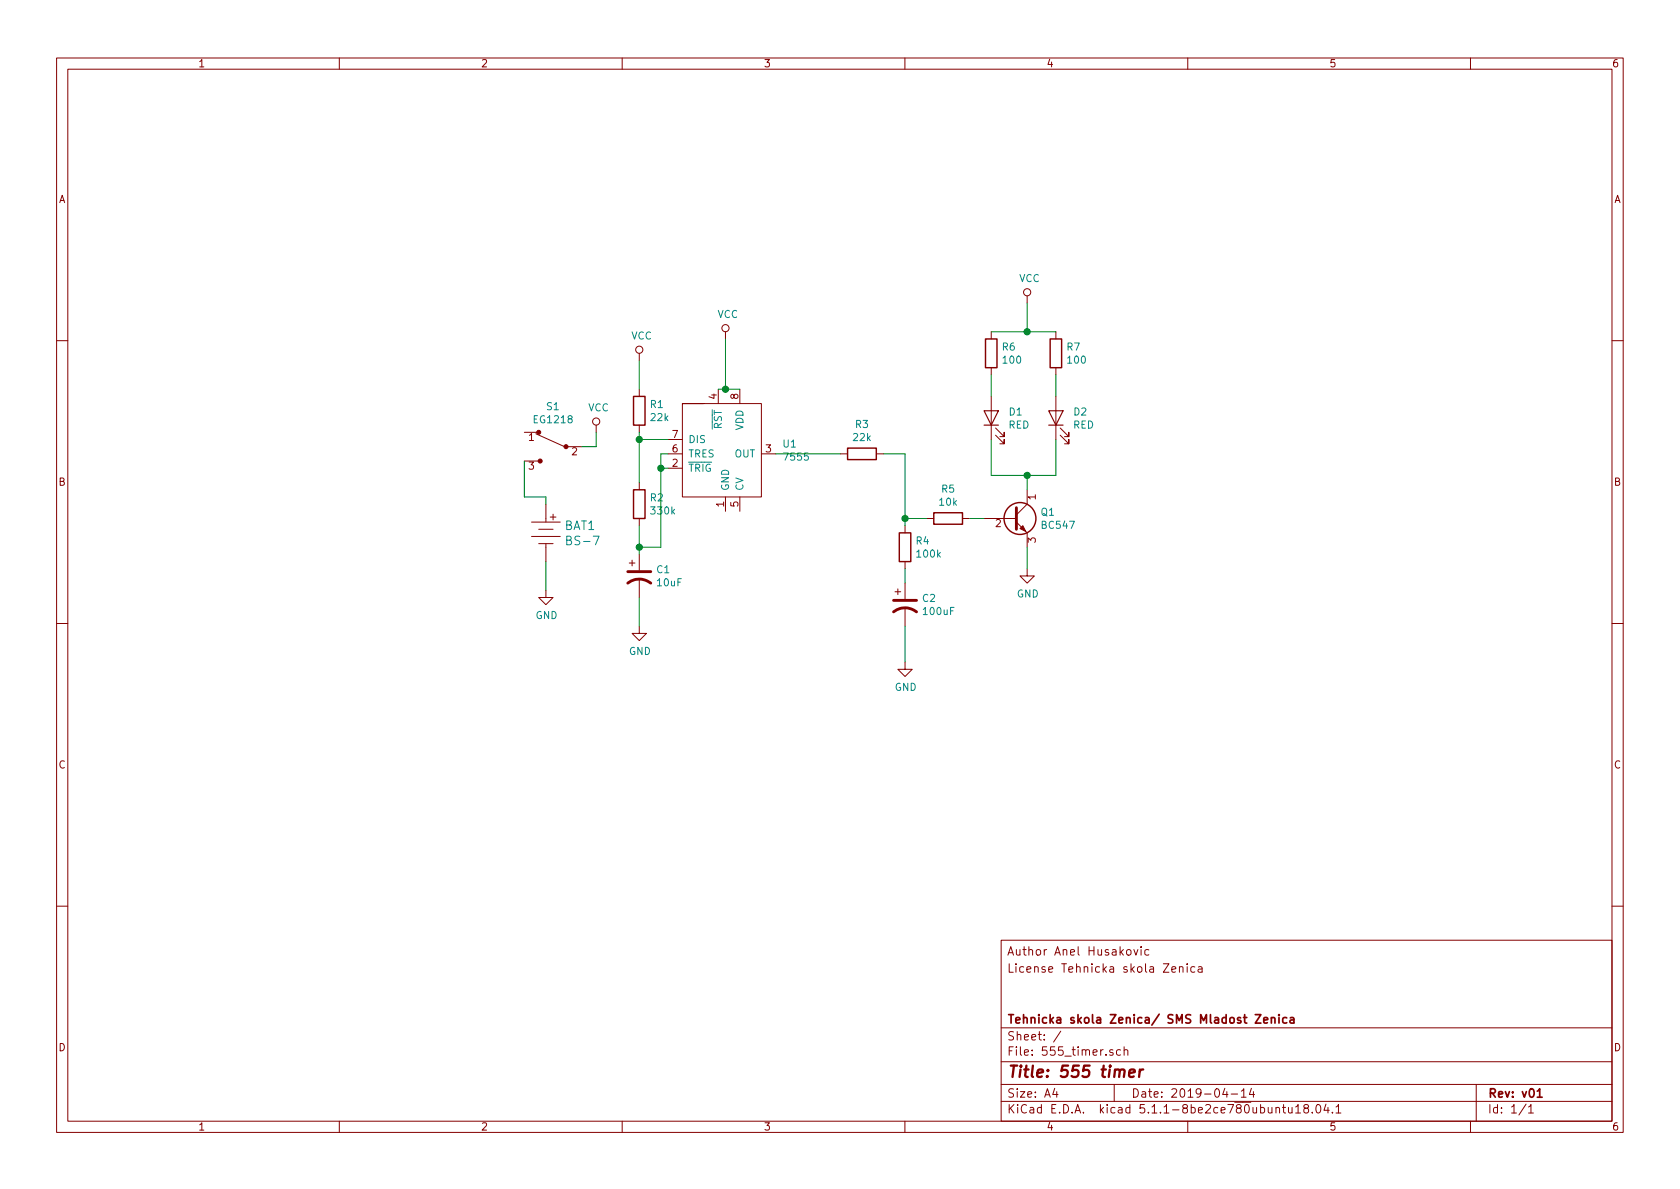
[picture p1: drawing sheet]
<svg xmlns="http://www.w3.org/2000/svg" width="297mm" height="210mm" viewBox="0 0 297 210" stroke-linecap="round" stroke-linejoin="round" font-family="sans-serif">
<g fill="none" stroke="#840000" stroke-width=".18">
<path d="M10 10.3h277v189.9h-277zM12 12.2h273v186.1h-273zM60 10.3v1.9M110 10.3v1.9M160 10.3v1.9M210 10.3v1.9M260 10.3v1.9M128.3 58.7v1.2M175.3 58.7v1.2M181.6 52.3v1.3M186.7 58.7v1.2M10 60.2h2"/>
<path d="M92.7 76.4h2.5M94.7 76.7l5.1 2.3M100.3 79h2.6M105.4 75.2v1.2M113 62.5v1.2M113 68.8v1.3M113 75.2v1.2M118.1 77.7h2.5M120.6 71.4h14v16.5h-14v-16.5h3.9M127 68.8v2.6M130.8 68.8v2.6M175.3 65v1.3"/>
<path d="M175.3 70.1v7.6M176 77l1.5 1.5v-.8v.8h-.7M176 75.7l1.5 1.5v-.8v.8h-.7M186.7 65v1.3M186.7 70.1v7.6M187.5 77l1.5 1.5v-.8v.8h-.8M187.5 75.7l1.5 1.5v-.8v.8h-.8M285 60.2h2M92.7 81.5h2.5M94 94.9h5.1M94 92.3h5.1M95.2 96.1h2.6"/>
<path d="M95.2 93.6h2.6M96.5 89.1v3.2M96.5 96.1v3.2M97.3 91.4h1M97.8 90.9v1M111.3 99.6h1M111.8 99.1v1M113 85.3v1.3M113 91.7v1.3M113 98v2.8M118.1 82.8h2.5M118.1 80.3h2.5"/>
<path d="M128.3 87.9v2.5M130.8 87.9v2.5M134.6 80.3h2.6M148.6 80.3h1.3M154.9 80.3h1.3M160 93v1.2M160 99.3v1.3M163.8 91.7h1.3M170.2 91.7h1.2M174 91.7h5.7M179.7 92.3l1.9 1.9v2.6M181.6 86.6v2.5l-1.9 2"/>
<path d="M10 110.3h2M96.5 104.4v1.3h1.3l-1.3 1.2-1.3-1.2h1.3M113 110.7v1.3h1.3l-1.3 1.3-1.2-1.3h1.2M113 102.4v3.3M158.2 104.6h1.1M158.7 104.1v1.1M160 117.1v1.3h1.3l-1.3 1.2-1.3-1.2h1.3M160 103.1v2.8M160 107.4v3.3M181.6 100.6v1.2h1.3l-1.3 1.3-1.3-1.3h1.3M285 110.3h2M10 160.2h2"/>
<path d="M177 166.3h108v32h-108zM199.3 168l.2-.1 .4 .1v.8l-.2 .1-.4-.1zM200.5 167.9l.3 1 .4-1M201.8 167.4v.2M201.8 167.9v1M203.1 168l-.4-.1-.3 .3 .1 .6 .2 .1 .4-.1M207.2 171.4l.7-.1-.1-.3-.4-.1-.2 .2 .1 .8h.5M208.5 171.1l.3-.2 .3 .1 .1 .9M208.5 170.9v1M209.9 170.4v.2M209.9 170.9v1M211.3 171l-.5-.1-.3 .3 .2 .7h.6"/>
<path d="M211.9 171h.6v.9M212.5 171.3l-.5 .1-.2 .2 .2 .3h.5M285 160.2h2M60 198.3v1.9M110 198.3v1.9M160 198.3v1.9M177 194.8h108M177 191.8h108M177 187.8h108M177 181.8h108M186.5 192.5l-.4 1h1M186.8 193v1"/>
<path d="M187.6 182.3l-1.3 2M196.8 185.7a.37 .37 0 0 0-.6 .1l.1 .2 .5 .2v.1l-.2 .3-.4-.1M197 191.8v3M198.1 185.7l-.4-.1-.3 .3 .1 .6 .2 .1 .4-.1M198.8 185.7a.37 .37 0 0 1 .6 .1v.8M198.8 185.1v1.5M210 198.3v1.9M216.6 192.5l-.4 1h.9M216.9 193v1M217.7 193.5h1.1M219.5 193l.4-.5v1.5M219.5 194h.8"/>
<path d="M221.3 192.5l-.4 1h.9M221.6 193v1M226.7 195.8h.6M226.9 195.3v1.3l.4 .2M227.8 195.8l.1 .9 .3 .1 .2-.1M228.4 195.8v1M229.1 195.8l.4-.5v1.5M229.1 196.8h.8M230.8 196l-.2-.2v-.3a.48 .48 0 0 1 .6-.1l.2 .2-.2 .3-.5 .1-.2 .3 .1 .4 .2 .1h.3l.3-.3v-.2l-.3-.3M232 196.7v.1M232.9 195.4l.1-.1a.8 .8 0 0 1 .5 .8 .8 .8 0 0 1-.5 .7 1 1 0 0 1-.1-1.4zM234.4 195.2l-.3 1.1h.9"/>
<path d="M234.8 195.8v1M235.6 196.7v.1M236.2 195.8l.5-.5v1.5M236.2 196.8h.9M260 198.3v1.9M261 191.8v6.5M269.8 195.2l-1.2 2M270.3 195.8l.4-.5v1.5M270.3 196.8h.8"/>
<circle cx="128.3" cy="58" r=".63"/>
<circle cx="181.6" cy="51.7" r=".63"/>
<circle cx="105.4" cy="74.5" r=".63"/>
<circle cx="113" cy="61.8" r=".63"/>
</g>
<path d="M221.9 179.4h1l-1 1.5h1M224.8 179.9v1M226.1 179.4v.2M226.1 179.9v1M223.4 180.4l.8-.1-.1-.3-.5-.1-.2 .2 .1 .7h.6M224.8 180.1l.2-.2 .3 .1 .1 .9M227.5 180l-.4-.1-.3 .3v.6l.3 .1 .4-.1M228.1 180h.6l.1 .9M228.8 180.3l-.5 .1-.2 .2 .2 .3 .5-.1M271.8 193l.4-.5v1.5M271.8 194h.9" fill="none" stroke="#840000" stroke-width=".3"/>
<path d="M198 189.4l.3-.3 .5 .1 .1 .2-.2 1M199.7 189.8l.9-.2v-.4l-.6-.1-.3 .3v.9l.2 .1 .6-.1M201.5 189.1l-.1 1.3M202.1 189.1a.55 .55 0 0 0-.6 .4" fill="none" stroke="#840000" stroke-width=".41"/>
<g fill="none" stroke="#840000" stroke-width=".25">
<path d="M174.2 59.9h2.1v5.1h-2.1zM185.7 59.9h2v5.1h-2zM112 70.1h2v5.1h-2zM149.9 79.2h5v2.1h-5zM112 86.6h2v5.1h-2zM159 94.2h2v5.1h-2zM165.1 90.7h5.1v2h-5.1z"/>
<circle cx="180.3" cy="91.7" r="2.82"/>
</g>
<path d="M179.7 89.8v3.8M111 103.1a3.3 3.3 0 0 1 4.1 0M111 101.1h4.1M158 108.2a3.3 3.3 0 0 1 4.1 0M158 106.2h4.1" fill="none" stroke="#840000" stroke-width=".51"/>
<path d="M174 72.6h2.5l-1.2 2.6zM174 75.2h2.5M185.4 72.6h2.6l-1.3 2.6zM185.4 75.2h2.6" fill="none" stroke="#840000" stroke-width=".2"/>
<g fill="#840000" stroke="#840000" stroke-width=".18">
<path d="M180.3 93.5l.5-.5 .6 1z"/>
<circle cx="100.1" cy="79" r=".36"/>
<circle cx="95.5" cy="81.5" r=".36"/>
<circle cx="95.2" cy="76.4" r=".36"/>
</g>
<g fill="none" stroke="#008400" stroke-width=".18">
<path d="M128.3 59.9v8.9M175.3 58.7h11.4M181.6 53.6v5.1M105.4 76.4v2.6h-2.5M113 63.7v5.1M113 76.4v8.9M113 77.7h5.1M127 68.8h3.8M175.3 66.3v3.8M175.3 77.7v6.4h11.4v-6.4M186.7 66.3v3.8M92.7 81.5v6.4h3.8v1.2"/>
<path d="M96.5 99.3v5.1M113 93v5M116.8 82.8h1.3M118.1 80.3h-1.3v16.5h-3.8M137.2 80.3h11.4M156.2 80.3h3.8v12.7M160 91.7h3.8M171.4 91.7h2.6M181.6 84.1v2.5M181.6 96.8v3.8M113 105.7v5M160 100.6v2.5"/>
<path d="M160 110.7v6.4"/>
</g>
<g fill="#008400" stroke="#008400" stroke-width=".25">
<circle cx="128.3" cy="68.8" r=".51"/>
<circle cx="113" cy="77.7" r=".51"/>
<circle cx="113" cy="96.8" r=".51"/>
<circle cx="116.8" cy="82.8" r=".51"/>
<circle cx="160" cy="91.7" r=".51"/>
<circle cx="181.6" cy="84.1" r=".51"/>
<circle cx="181.6" cy="58.7" r=".51"/>
</g>
<text font-size="2.8" fill="#840000" x="178" y="190.5">Title: 555 timer</text>
<g font-size="2.1" fill="#008484">
<text x="99.8" y="93.7">BAT1</text>
<text x="100.6" y="96.4">BS-7</text>
</g>
<g font-size="2.1" fill="#840000">
<text x="178" y="172">License Tehnicka skola Zenica</text>
<text x="178" y="169">Author Anel Husakovic</text>
<text x="178" y="184">Sheet: /</text>
<text x="178" y="181">Tehnicka skola Zenica/ SMS Mladost Zenica</text>
<text x="178" y="186.7">File: 555_timer.sch</text>
<text x="178" y="196.9">KiCad E.D.A. kicad 5.1.1-8be2ce780ubuntu18.04.1</text>
<text x="178" y="194.1">Size: A4</text>
<text x="200" y="194.1">Date: 2019-04-14</text>
<text x="263" y="194.1">Rev: v01</text>
<text x="263" y="196.9">Id: 1/1</text>
</g>
<g font-size="1.8" fill="#840000">
<text x="35" y="11.9">1</text>
<text x="85" y="11.9">2</text>
<text x="135" y="11.9">3</text>
<text x="185" y="11.9">4</text>
<text x="235" y="11.9">5</text>
<text x="285" y="11.9">6</text>
<text x="10.4" y="35.9">A</text>
<text x="285.4" y="35.9">A</text>
<text x="126.7" y="70.6" transform="rotate(-90 126.7 70.6)">4</text>
<text x="130.6" y="70.6" transform="rotate(-90 130.6 70.6)">8</text>
<text x="93.5" y="78">1</text>
<text x="118.9" y="77.5">7</text>
<text x="93.5" y="83.1">3</text>
<text x="101.1" y="80.5">2</text>
<text x="118.9" y="82.5">2</text>
<text x="118.9" y="80">6</text>
<text x="135.4" y="80">3</text>
<text x="10.4" y="85.9">B</text>
<text x="128" y="89.6" transform="rotate(-90 128 89.6)">1</text>
<text x="130.6" y="89.6" transform="rotate(-90 130.6 89.6)">5</text>
<text x="183.1" y="88.4" transform="rotate(-90 183.1 88.4)">1</text>
<text x="285.4" y="85.9">B</text>
<text x="176" y="93.2">2</text>
<text x="183.1" y="96" transform="rotate(-90 183.1 96)">3</text>
<text x="10.4" y="135.9">C</text>
<text x="285.4" y="135.9">C</text>
<text x="10.4" y="185.9">D</text>
<text x="285.4" y="185.9">D</text>
<text x="35" y="199.9">1</text>
<text x="85" y="199.9">2</text>
<text x="135" y="199.9">3</text>
<text x="185" y="199.9">4</text>
<text x="235" y="199.9">5</text>
<text x="285" y="199.9">6</text>
</g>
<g font-size="1.8" fill="#008484">
<text x="180.2" y="49.9">VCC</text>
<text x="126.8" y="56.2">VCC</text>
<text x="111.6" y="60">VCC</text>
<text x="177.2" y="62">R6</text>
<text x="177.4" y="64.3">100</text>
<text x="188.7" y="62">R7</text>
<text x="188.9" y="64.3">100</text>
<text x="94.5" y="74.8">EG1218</text>
<text x="96.7" y="72.5">S1</text>
<text x="104" y="72.7">VCC</text>
<text x="115" y="72.2">R1</text>
<text x="115.1" y="74.5">22k</text>
<text x="127.6" y="75.9" transform="rotate(-90 127.6 75.9)">RST</text>
<text x="131.4" y="76.1" transform="rotate(-90 131.4 76.1)">VDD</text>
<text x="150.9" y="78">22k</text>
<text x="151.3" y="75.7">R3</text>
<text x="178.3" y="75.8">RED</text>
<text x="178.5" y="73.5">D1</text>
<text x="189.7" y="75.8">RED</text>
<text x="189.9" y="73.5">D2</text>
<text x="121.7" y="83.4">TRIG</text>
<text x="121.7" y="80.9">TRES</text>
<text x="121.7" y="78.4">DIS</text>
<text x="129.9" y="80.9">OUT</text>
<text x="138.5" y="79.1">U1</text>
<text x="138.8" y="81.5">7555</text>
<text x="115" y="88.7">R2</text>
<text x="128.9" y="86.9" transform="rotate(-90 128.9 86.9)">GND</text>
<text x="131.4" y="86.9" transform="rotate(-90 131.4 86.9)">CV</text>
<text x="166.2" y="89.4">10k</text>
<text x="166.5" y="87.1">R5</text>
<text x="115.2" y="91">330k</text>
<text x="184.1" y="91.2">Q1</text>
<text x="184.3" y="93.5">BC547</text>
<text x="116.2" y="101.4">C1</text>
<text x="162" y="96.3">R4</text>
<text x="162.2" y="98.6">100k</text>
<text x="116.3" y="103.7">10uF</text>
<text x="163.1" y="106.4">C2</text>
<text x="179.8" y="105.7">GND</text>
<text x="94.7" y="109.5">GND</text>
<text x="163.4" y="108.8">100uF</text>
<text x="111.2" y="115.8">GND</text>
<text x="158.2" y="122.2">GND</text>
</g>
</svg>
